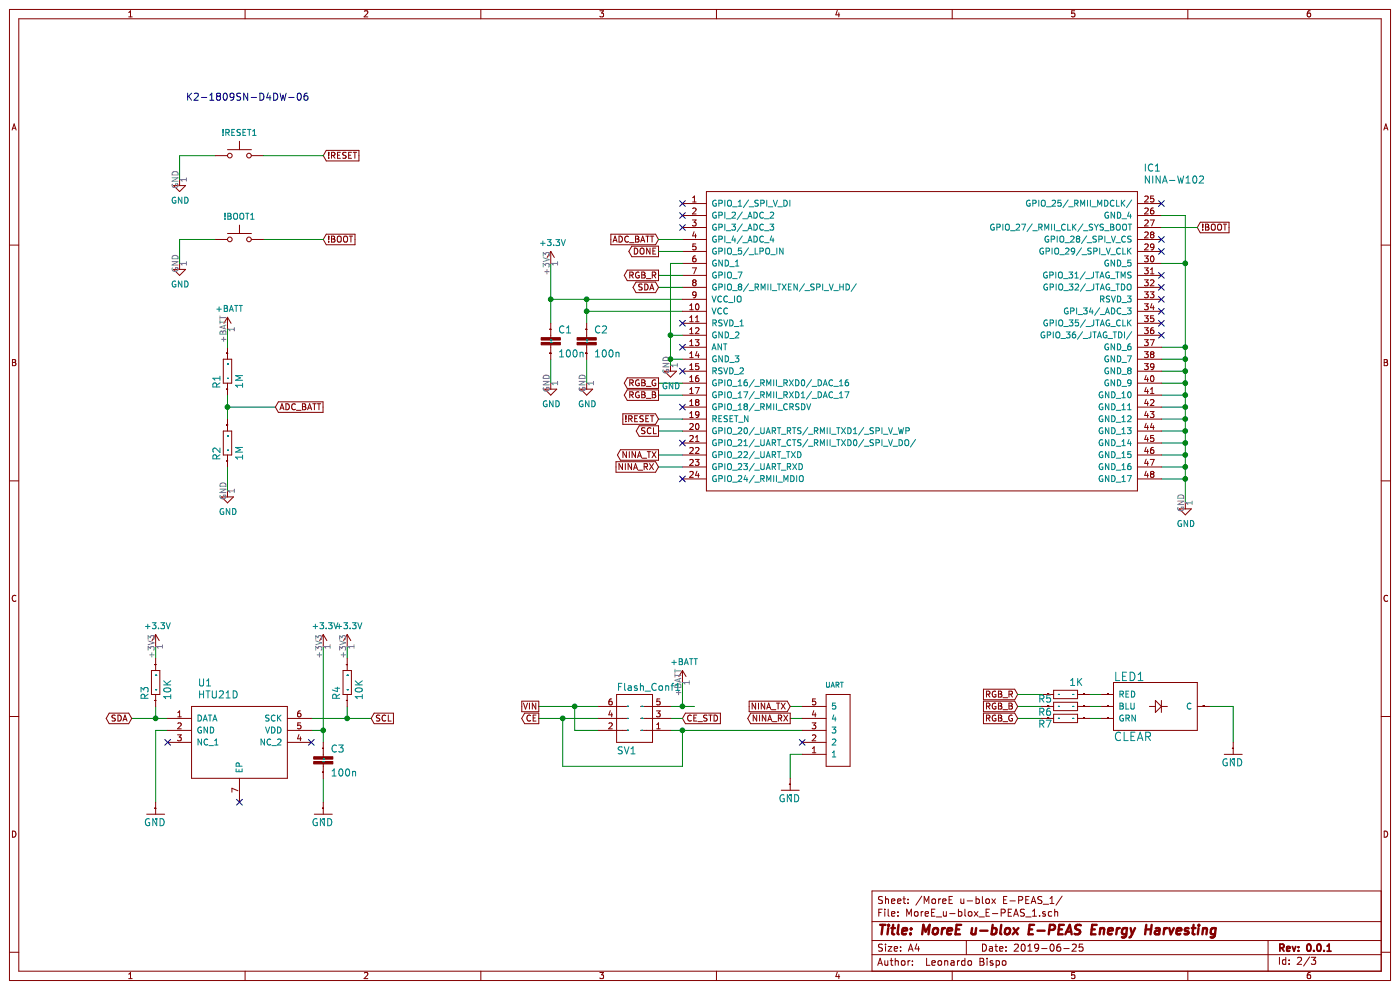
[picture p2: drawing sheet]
EESchema Schematic File Version 4
LIBS:MoreE u-blox E-PEAS-cache
EELAYER 29 0
EELAYER END
$Descr A4 11693 8268
encoding utf-8
Sheet 2 3
Title "MoreE u-blox E-PEAS Energy Harvesting"
Date "2019-06-25"
Rev "0.0.1"
Comp ""
Comment1 "Leonardo Bispo"
Comment2 ""
Comment3 ""
Comment4 ""
$EndDescr
Wire Wire Line
	6700 6300 6600 6300
Wire Wire Line
	6600 6300 6600 6500
Wire Wire Line
	1800 1300 1500 1300
Wire Wire Line
	9700 2900 9900 2900
Wire Wire Line
	9900 2900 9900 3000
Wire Wire Line
	9900 3000 9900 3100
Wire Wire Line
	9900 3100 9900 3200
Wire Wire Line
	9900 3200 9900 3300
Wire Wire Line
	9900 3300 9900 3400
Wire Wire Line
	9900 3400 9900 3500
Wire Wire Line
	9900 3500 9900 3600
Wire Wire Line
	9900 3600 9900 3700
Wire Wire Line
	9900 3700 9900 3800
Wire Wire Line
	9900 3800 9900 3900
Wire Wire Line
	9900 3900 9900 4000
Wire Wire Line
	9900 4000 9900 4200
Wire Wire Line
	9700 3000 9900 3000
Wire Wire Line
	9700 3100 9900 3100
Wire Wire Line
	9700 3200 9900 3200
Wire Wire Line
	9700 3300 9900 3300
Wire Wire Line
	9700 3400 9900 3400
Wire Wire Line
	9700 3500 9900 3500
Wire Wire Line
	9700 3600 9900 3600
Wire Wire Line
	9700 3700 9900 3700
Wire Wire Line
	9700 3800 9900 3800
Wire Wire Line
	9700 3900 9900 3900
Wire Wire Line
	9700 4000 9900 4000
Connection ~ 9900 3000
Connection ~ 9900 3100
Connection ~ 9900 3200
Connection ~ 9900 3300
Connection ~ 9900 3400
Connection ~ 9900 3500
Connection ~ 9900 3600
Connection ~ 9900 3700
Connection ~ 9900 3800
Connection ~ 9900 3900
Connection ~ 9900 4000
Wire Wire Line
	4900 3000 4900 3200
Wire Wire Line
	4600 3000 4600 3200
Wire Wire Line
	1900 3900 1900 4100
Wire Wire Line
	1400 6100 1300 6100
Wire Wire Line
	1300 6100 1300 6700
Wire Wire Line
	2700 6500 2700 6700
Wire Wire Line
	10100 5900 10300 5900
Wire Wire Line
	10300 5900 10300 6200
Wire Wire Line
	5000 6000 4700 6000
Wire Wire Line
	4700 6000 4500 6000
Wire Wire Line
	6700 6100 5700 6100
Wire Wire Line
	5700 6100 5600 6100
Wire Wire Line
	5700 6100 5700 6400
Wire Wire Line
	5700 6400 4700 6400
Wire Wire Line
	4700 6400 4700 6000
Connection ~ 5700 6100
Connection ~ 4700 6000
Wire Wire Line
	5000 5900 4800 5900
Wire Wire Line
	4800 5900 4500 5900
Wire Wire Line
	5000 6100 4800 6100
Wire Wire Line
	4800 6100 4800 5900
Connection ~ 4800 5900
Wire Wire Line
	6700 5900 6600 5900
Wire Wire Line
	6700 6000 6600 6000
Wire Wire Line
	2600 6000 2900 6000
Wire Wire Line
	2900 6000 3100 6000
Wire Wire Line
	2900 5900 2900 6000
Connection ~ 2900 6000
Wire Wire Line
	1400 6000 1300 6000
Wire Wire Line
	1300 6000 1100 6000
Wire Wire Line
	1300 5900 1300 6000
Connection ~ 1300 6000
Wire Wire Line
	1900 3300 1900 3400
Wire Wire Line
	1900 3400 1900 3500
Wire Wire Line
	2300 3400 1900 3400
Connection ~ 1900 3400
Wire Wire Line
	8700 6000 8500 6000
Wire Wire Line
	8700 5900 8500 5900
Wire Wire Line
	5700 2500 4900 2500
Wire Wire Line
	4900 2500 4600 2500
Wire Wire Line
	4600 2500 4600 2200
Wire Wire Line
	5700 2600 4900 2600
Wire Wire Line
	4900 2600 4900 2500
Wire Wire Line
	4900 2700 4900 2600
Wire Wire Line
	4600 2700 4600 2500
Connection ~ 4900 2500
Connection ~ 4900 2600
Connection ~ 4600 2500
Wire Wire Line
	2900 5500 2900 5400
Wire Wire Line
	1300 5500 1300 5400
Wire Wire Line
	2600 6100 2700 6100
Wire Wire Line
	2700 6100 2700 5400
Wire Wire Line
	2700 6200 2700 6100
Connection ~ 2700 6100
Wire Wire Line
	5600 5900 5700 5900
Wire Wire Line
	5700 5900 5700 5700
Wire Wire Line
	9100 5800 9200 5800
Wire Wire Line
	9100 5900 9200 5900
Wire Wire Line
	9100 6000 9200 6000
$Comp
L MoreE_u-blox_E-PEAS-eagle-import:NINA-W102 IC?
U 1 1
P 5700 1700
AR Path="/22F7723E" Ref="IC?"  Part="1" 
AR Path="/5D11F2D7/22F7723E" Ref="IC1"  Part="1" 
F 0 "IC1" H 9550 2000 59  0000 L CNN
F 1 "NINA-W102" H 9550 1900 59  0000 L CNN
F 2 "SamacSys_Parts:NINAW102" H 5700 1700 50  0001 C CNN
F 3 "" H 5700 1700 50  0001 C CNN
	1    5700 1700
	1    0    0    -1  
$EndComp
$Comp
L MoreE_u-blox_E-PEAS-eagle-import:61300511121 SV?
U 1 1
P 7000 6100
AR Path="/1FCB83CC" Ref="SV?"  Part="1" 
AR Path="/5D11F2D7/1FCB83CC" Ref="SV2"  Part="1" 
F 0 "SV2" H 6950 6430 42  0001 L BNN
F 1 "UART" H 6950 5700 42  0000 L BNN
F 2 "SamacSys_Parts:PinHeader_1x05_P2.54mm_Vertical" H 7000 6100 50  0001 C CNN
F 3 "" H 7000 6100 50  0001 C CNN
	1    7000 6100
	-1   0    0    1   
$EndComp
$Comp
L MoreE_u-blox_E-PEAS-eagle-import:GND #GND?
U 1 1
P 6600 6600
AR Path="/4877C9E2" Ref="#GND?"  Part="1" 
AR Path="/5D11F2D7/4877C9E2" Ref="#GND02"  Part="1" 
F 0 "#GND02" H 6600 6600 50  0001 C CNN
F 1 "GND" H 6500 6500 59  0000 L BNN
F 2 "" H 6600 6600 50  0001 C CNN
F 3 "" H 6600 6600 50  0001 C CNN
	1    6600 6600
	1    0    0    -1  
$EndComp
$Comp
L MoreE_u-blox_E-PEAS-eagle-import:HTU21D U?
U 1 1
P 1400 6000
AR Path="/4E0AB7A9" Ref="U?"  Part="1" 
AR Path="/5D11F2D7/4E0AB7A9" Ref="U1"  Part="1" 
F 0 "U1" H 1650 6300 59  0000 L CNN
F 1 "HTU21D" H 1650 6200 59  0000 L CNN
F 2 "Package_DFN_QFN:DFN-6-1EP_3x3mm_P1mm_EP1.5x2.4mm" H 1400 6000 50  0001 C CNN
F 3 "" H 1400 6000 50  0001 C CNN
	1    1400 6000
	1    0    0    -1  
$EndComp
$Comp
L MoreE_u-blox_E-PEAS-eagle-import:C-EUC0805 C?
U 1 1
P 4900 2800
AR Path="/A747C402" Ref="C?"  Part="1" 
AR Path="/5D11F2D7/A747C402" Ref="C2"  Part="1" 
F 0 "C2" H 4960 2815 59  0000 L BNN
F 1 "100n" H 4960 2615 59  0000 L BNN
F 2 "Capacitor_SMD:C_0805_2012Metric" H 4900 2800 50  0001 C CNN
F 3 "" H 4900 2800 50  0001 C CNN
	1    4900 2800
	1    0    0    -1  
$EndComp
$Comp
L MoreE_u-blox_E-PEAS-eagle-import:C-EUC0805 C?
U 1 1
P 4600 2800
AR Path="/C1FD9C95" Ref="C?"  Part="1" 
AR Path="/5D11F2D7/C1FD9C95" Ref="C1"  Part="1" 
F 0 "C1" H 4660 2815 59  0000 L BNN
F 1 "100n" H 4660 2615 59  0000 L BNN
F 2 "Capacitor_SMD:C_0805_2012Metric" H 4600 2800 50  0001 C CNN
F 3 "" H 4600 2800 50  0001 C CNN
	1    4600 2800
	1    0    0    -1  
$EndComp
$Comp
L MoreE_u-blox_E-PEAS-eagle-import:R-EU_R0805 R?
U 1 1
P 1900 3700
AR Path="/E63EF57F" Ref="R?"  Part="1" 
AR Path="/5D11F2D7/E63EF57F" Ref="R2"  Part="1" 
F 0 "R2" H 1750 3759 59  0000 L BNN
F 1 "1M" H 1750 3570 59  0000 L BNN
F 2 "Resistor_SMD:R_0805_2012Metric" H 1900 3700 50  0001 C CNN
F 3 "" H 1900 3700 50  0001 C CNN
	1    1900 3700
	0    -1   -1   0   
$EndComp
$Comp
L MoreE_u-blox_E-PEAS-eagle-import:R-EU_R0805 R?
U 1 1
P 1900 3100
AR Path="/1BA30361" Ref="R?"  Part="1" 
AR Path="/5D11F2D7/1BA30361" Ref="R1"  Part="1" 
F 0 "R1" H 1750 3159 59  0000 L BNN
F 1 "1M" H 1750 2970 59  0000 L BNN
F 2 "Resistor_SMD:R_0805_2012Metric" H 1900 3100 50  0001 C CNN
F 3 "" H 1900 3100 50  0001 C CNN
	1    1900 3100
	0    -1   -1   0   
$EndComp
$Comp
L MoreE_u-blox_E-PEAS-eagle-import:R-EU_R0805 R?
U 1 1
P 2900 5700
AR Path="/40871C63" Ref="R?"  Part="1" 
AR Path="/5D11F2D7/40871C63" Ref="R4"  Part="1" 
F 0 "R4" H 2750 5759 59  0000 L BNN
F 1 "10K" H 2750 5570 59  0000 L BNN
F 2 "Resistor_SMD:R_0805_2012Metric" H 2900 5700 50  0001 C CNN
F 3 "" H 2900 5700 50  0001 C CNN
	1    2900 5700
	0    -1   -1   0   
$EndComp
$Comp
L MoreE_u-blox_E-PEAS-eagle-import:R-EU_R0805 R?
U 1 1
P 1300 5700
AR Path="/30FCCEAE" Ref="R?"  Part="1" 
AR Path="/5D11F2D7/30FCCEAE" Ref="R3"  Part="1" 
F 0 "R3" H 1150 5759 59  0000 L BNN
F 1 "10K" H 1150 5570 59  0000 L BNN
F 2 "Resistor_SMD:R_0805_2012Metric" H 1300 5700 50  0001 C CNN
F 3 "" H 1300 5700 50  0001 C CNN
	1    1300 5700
	0    -1   -1   0   
$EndComp
$Comp
L MoreE_u-blox_E-PEAS-eagle-import:GND #GND?
U 1 1
P 1300 6800
AR Path="/D027D65F" Ref="#GND?"  Part="1" 
AR Path="/5D11F2D7/D027D65F" Ref="#GND03"  Part="1" 
F 0 "#GND03" H 1300 6800 50  0001 C CNN
F 1 "GND" H 1200 6700 59  0000 L BNN
F 2 "" H 1300 6800 50  0001 C CNN
F 3 "" H 1300 6800 50  0001 C CNN
	1    1300 6800
	1    0    0    -1  
$EndComp
$Comp
L MoreE_u-blox_E-PEAS-eagle-import:C-EUC0805 C?
U 1 1
P 2700 6300
AR Path="/93F3FA2A" Ref="C?"  Part="1" 
AR Path="/5D11F2D7/93F3FA2A" Ref="C3"  Part="1" 
F 0 "C3" H 2760 6315 59  0000 L BNN
F 1 "100n" H 2760 6115 59  0000 L BNN
F 2 "Capacitor_SMD:C_0805_2012Metric" H 2700 6300 50  0001 C CNN
F 3 "" H 2700 6300 50  0001 C CNN
	1    2700 6300
	1    0    0    -1  
$EndComp
$Comp
L MoreE_u-blox_E-PEAS-eagle-import:GND #GND?
U 1 1
P 2700 6800
AR Path="/157BD418" Ref="#GND?"  Part="1" 
AR Path="/5D11F2D7/157BD418" Ref="#GND04"  Part="1" 
F 0 "#GND04" H 2700 6800 50  0001 C CNN
F 1 "GND" H 2600 6700 59  0000 L BNN
F 2 "" H 2700 6800 50  0001 C CNN
F 3 "" H 2700 6800 50  0001 C CNN
	1    2700 6800
	1    0    0    -1  
$EndComp
$Comp
L MoreE_u-blox_E-PEAS-eagle-import:LED-RGB-CCCLEAR LED?
U 1 1
P 9600 5900
AR Path="/1AF26757" Ref="LED?"  Part="1" 
AR Path="/5D11F2D7/1AF26757" Ref="LED1"  Part="1" 
F 0 "LED1" H 9300 6112 70  0000 L BNN
F 1 "CLEAR" H 9300 5687 70  0000 L TNN
F 2 "LED_THT:LED_D5.0mm-4_RGB" H 9600 5900 50  0001 C CNN
F 3 "" H 9600 5900 50  0001 C CNN
	1    9600 5900
	1    0    0    -1  
$EndComp
$Comp
L MoreE_u-blox_E-PEAS-eagle-import:GND #GND?
U 1 1
P 10300 6300
AR Path="/D1DF28FE" Ref="#GND?"  Part="1" 
AR Path="/5D11F2D7/D1DF28FE" Ref="#GND01"  Part="1" 
F 0 "#GND01" H 10300 6300 50  0001 C CNN
F 1 "GND" H 10200 6200 59  0000 L BNN
F 2 "" H 10300 6300 50  0001 C CNN
F 3 "" H 10300 6300 50  0001 C CNN
	1    10300 6300
	1    0    0    -1  
$EndComp
$Comp
L MoreE_u-blox_E-PEAS-eagle-import:R-EU_R0805 R?
U 1 1
P 8900 5800
AR Path="/420EC5C7" Ref="R?"  Part="1" 
AR Path="/5D11F2D7/420EC5C7" Ref="R5"  Part="1" 
F 0 "R5" H 9010 5809 59  0000 L BNN
F 1 "1K" H 8750 5670 59  0000 L BNN
F 2 "Resistor_SMD:R_0805_2012Metric" H 8900 5800 50  0001 C CNN
F 3 "" H 8900 5800 50  0001 C CNN
	1    8900 5800
	-1   0    0    1   
$EndComp
$Comp
L MoreE_u-blox_E-PEAS-eagle-import:R-EU_R0805 R?
U 1 1
P 8900 5900
AR Path="/8D50DE8C" Ref="R?"  Part="1" 
AR Path="/5D11F2D7/8D50DE8C" Ref="R6"  Part="1" 
F 0 "R6" H 9010 5919 59  0000 L BNN
F 1 "1K" H 8750 5770 59  0001 L BNN
F 2 "Resistor_SMD:R_0805_2012Metric" H 8900 5900 50  0001 C CNN
F 3 "" H 8900 5900 50  0001 C CNN
	1    8900 5900
	-1   0    0    1   
$EndComp
$Comp
L MoreE_u-blox_E-PEAS-eagle-import:R-EU_R0805 R?
U 1 1
P 8900 6000
AR Path="/221781BE" Ref="R?"  Part="1" 
AR Path="/5D11F2D7/221781BE" Ref="R7"  Part="1" 
F 0 "R7" H 9010 6019 59  0000 L BNN
F 1 "1K" H 8750 5870 59  0001 L BNN
F 2 "Resistor_SMD:R_0805_2012Metric" H 8900 6000 50  0001 C CNN
F 3 "" H 8900 6000 50  0001 C CNN
	1    8900 6000
	-1   0    0    1   
$EndComp
NoConn ~ 9700 2300
NoConn ~ 9700 2400
NoConn ~ 9700 2500
NoConn ~ 9700 2600
NoConn ~ 9700 2700
NoConn ~ 9700 2800
Wire Wire Line
	9700 2200 9900 2200
Wire Wire Line
	9900 2200 9900 2900
Connection ~ 9900 2900
Wire Wire Line
	9700 1800 9900 1800
Wire Wire Line
	9900 1800 9900 2200
Connection ~ 9900 2200
Text GLabel 5500 2000 0    50   Input ~ 0
ADC_BATT
Text GLabel 5500 2100 0    50   Output ~ 0
DONE
NoConn ~ 5700 2700
NoConn ~ 5700 2900
NoConn ~ 5700 3400
Wire Wire Line
	5700 3200 5500 3200
Wire Wire Line
	5700 3300 5500 3300
Wire Wire Line
	5700 3500 5500 3500
Text GLabel 5500 3200 0    50   Output ~ 0
RGB_G
Text GLabel 5500 3300 0    50   Output ~ 0
RGB_B
Text GLabel 5500 3500 0    50   Input ~ 0
!RESET
NoConn ~ 5700 3700
NoConn ~ 5700 4000
Wire Wire Line
	5700 3600 5500 3600
Wire Wire Line
	5700 3800 5500 3800
Wire Wire Line
	5700 3900 5500 3900
$Comp
L power:+3.3V #PWR03
U 1 1
P 4600 2200
F 0 "#PWR03" H 4600 2050 50  0001 C CNN
F 1 "+3.3V" H 4615 2373 50  0000 C CNN
F 2 "" H 4600 2200 50  0001 C CNN
F 3 "" H 4600 2200 50  0001 C CNN
	1    4600 2200
	1    0    0    -1  
$EndComp
$Comp
L power:GND #PWR05
U 1 1
P 4600 3200
F 0 "#PWR05" H 4600 2950 50  0001 C CNN
F 1 "GND" H 4605 3027 50  0000 C CNN
F 2 "" H 4600 3200 50  0001 C CNN
F 3 "" H 4600 3200 50  0001 C CNN
	1    4600 3200
	1    0    0    -1  
$EndComp
$Comp
L power:GND #PWR06
U 1 1
P 4900 3200
F 0 "#PWR06" H 4900 2950 50  0001 C CNN
F 1 "GND" H 4905 3027 50  0000 C CNN
F 2 "" H 4900 3200 50  0001 C CNN
F 3 "" H 4900 3200 50  0001 C CNN
	1    4900 3200
	1    0    0    -1  
$EndComp
Text GLabel 5500 3800 0    50   Output ~ 0
NINA_TX
Text GLabel 5500 3900 0    50   Input ~ 0
NINA_RX
Text GLabel 5500 3600 0    50   Output ~ 0
SCL
NoConn ~ 5700 3100
Text GLabel 10000 1900 2    50   Input ~ 0
!BOOT
Wire Wire Line
	9700 1900 10000 1900
$Comp
L power:GND #PWR08
U 1 1
P 9900 4200
F 0 "#PWR08" H 9900 3950 50  0001 C CNN
F 1 "GND" H 9905 4027 50  0000 C CNN
F 2 "" H 9900 4200 50  0001 C CNN
F 3 "" H 9900 4200 50  0001 C CNN
	1    9900 4200
	1    0    0    -1  
$EndComp
$Comp
L power:GND #PWR02
U 1 1
P 1500 2200
F 0 "#PWR02" H 1500 1950 50  0001 C CNN
F 1 "GND" H 1505 2027 50  0000 C CNN
F 2 "" H 1500 2200 50  0001 C CNN
F 3 "" H 1500 2200 50  0001 C CNN
	1    1500 2200
	1    0    0    -1  
$EndComp
$Comp
L power:GND #PWR01
U 1 1
P 1500 1500
F 0 "#PWR01" H 1500 1250 50  0001 C CNN
F 1 "GND" H 1505 1327 50  0000 C CNN
F 2 "" H 1500 1500 50  0001 C CNN
F 3 "" H 1500 1500 50  0001 C CNN
	1    1500 1500
	1    0    0    -1  
$EndComp
Text GLabel 2700 1300 2    50   Input ~ 0
!RESET
Text GLabel 2700 2000 2    50   Input ~ 0
!BOOT
Text GLabel 2300 3400 2    50   Input ~ 0
ADC_BATT
$Comp
L power:GND #PWR07
U 1 1
P 1900 4100
F 0 "#PWR07" H 1900 3850 50  0001 C CNN
F 1 "GND" H 1905 3927 50  0000 C CNN
F 2 "" H 1900 4100 50  0001 C CNN
F 3 "" H 1900 4100 50  0001 C CNN
	1    1900 4100
	1    0    0    -1  
$EndComp
$Comp
L power:+BATT #PWR04
U 1 1
P 1900 2750
F 0 "#PWR04" H 1900 2600 50  0001 C CNN
F 1 "+BATT" H 1915 2923 50  0000 C CNN
F 2 "" H 1900 2750 50  0001 C CNN
F 3 "" H 1900 2750 50  0001 C CNN
	1    1900 2750
	1    0    0    -1  
$EndComp
$Comp
L power:+BATT #PWR012
U 1 1
P 5700 5700
F 0 "#PWR012" H 5700 5550 50  0001 C CNN
F 1 "+BATT" H 5715 5873 50  0000 C CNN
F 2 "" H 5700 5700 50  0001 C CNN
F 3 "" H 5700 5700 50  0001 C CNN
	1    5700 5700
	1    0    0    -1  
$EndComp
Text GLabel 6600 6000 0    50   Output ~ 0
NINA_RX
Text GLabel 6600 5900 0    50   Input ~ 0
NINA_TX
Text GLabel 5700 6000 2    50   Input ~ 0
CE_STD
Text GLabel 4500 5900 0    50   UnSpc ~ 0
VIN
Text GLabel 4500 6000 0    50   Output ~ 0
CE
Wire Wire Line
	5600 6000 5700 6000
NoConn ~ 6700 6200
Text GLabel 3100 6000 2    50   Input ~ 0
SCL
$Comp
L power:+3.3V #PWR09
U 1 1
P 1300 5400
F 0 "#PWR09" H 1300 5250 50  0001 C CNN
F 1 "+3.3V" H 1315 5573 50  0000 C CNN
F 2 "" H 1300 5400 50  0001 C CNN
F 3 "" H 1300 5400 50  0001 C CNN
	1    1300 5400
	1    0    0    -1  
$EndComp
$Comp
L power:+3.3V #PWR010
U 1 1
P 2700 5400
F 0 "#PWR010" H 2700 5250 50  0001 C CNN
F 1 "+3.3V" H 2715 5573 50  0000 C CNN
F 2 "" H 2700 5400 50  0001 C CNN
F 3 "" H 2700 5400 50  0001 C CNN
	1    2700 5400
	1    0    0    -1  
$EndComp
$Comp
L power:+3.3V #PWR011
U 1 1
P 2900 5400
F 0 "#PWR011" H 2900 5250 50  0001 C CNN
F 1 "+3.3V" H 2915 5573 50  0000 C CNN
F 2 "" H 2900 5400 50  0001 C CNN
F 3 "" H 2900 5400 50  0001 C CNN
	1    2900 5400
	1    0    0    -1  
$EndComp
NoConn ~ 2600 6200
NoConn ~ 2000 6700
NoConn ~ 1400 6200
Text GLabel 1100 6000 0    50   BiDi ~ 0
SDA
Wire Wire Line
	5700 2400 5500 2400
Text GLabel 5500 2400 0    50   BiDi ~ 0
SDA
Wire Wire Line
	5500 2000 5700 2000
Text GLabel 8500 5800 0    50   Input ~ 0
RGB_R
Text GLabel 8500 5900 0    50   Input ~ 0
RGB_B
Text GLabel 8500 6000 0    50   Input ~ 0
RGB_G
Wire Wire Line
	8500 5800 8700 5800
Wire Wire Line
	5700 2300 5500 2300
Text GLabel 5500 2300 0    50   Output ~ 0
RGB_R
Wire Wire Line
	1900 2750 1900 2900
Wire Wire Line
	1800 2000 1500 2000
$Comp
L SamacSys_Parts:SW_Push_KMR2 !RESET1
U 1 1
P 2000 1300
F 0 "!RESET1" H 2000 1493 50  0000 C CNN
F 1 "SW_Push_KMR2" H 2000 1494 50  0001 C CNN
F 2 "SamacSys_Parts:SW_Push_1P1T_NO_CK_KMR2" H 2000 1500 50  0001 C CNN
F 3 "~" H 2000 1500 50  0001 C CNN
	1    2000 1300
	1    0    0    -1  
$EndComp
Wire Wire Line
	2200 1300 2700 1300
Wire Wire Line
	1500 2000 1500 2200
Wire Wire Line
	1500 1300 1500 1500
Wire Wire Line
	2200 2000 2700 2000
$Comp
L SamacSys_Parts:SW_Push_KMR2 !BOOT1
U 1 1
P 2000 2000
F 0 "!BOOT1" H 2000 2193 50  0000 C CNN
F 1 "SW_Push_KMR2" H 2000 2194 50  0001 C CNN
F 2 "SamacSys_Parts:SW_Push_1P1T_NO_CK_KMR2" H 2000 2200 50  0001 C CNN
F 3 "~" H 2000 2200 50  0001 C CNN
	1    2000 2000
	1    0    0    -1  
$EndComp
Connection ~ 5700 5900
Wire Wire Line
	5800 5900 5700 5900
Text Notes 1550 850  0    59   ~ 0
K2-1809SN-D4DW-06
$Comp
L MoreE_u-blox_E-PEAS-eagle-import:MA03-2 SV?
U 1 1
P 5300 6000
AR Path="/3E7D897A" Ref="SV?"  Part="1" 
AR Path="/5D11F2D7/3E7D897A" Ref="Flash_Conf1"  Part="1" 
F 0 "Flash_Conf1" H 5150 6230 59  0000 L BNN
F 1 "SV1" H 5150 5700 59  0000 L BNN
F 2 "SamacSys_Parts:PinHeader_2x03_P2.54mm_Vertical" H 5300 6000 50  0001 C CNN
F 3 "" H 5300 6000 50  0001 C CNN
	1    5300 6000
	1    0    0    -1  
$EndComp
NoConn ~ 5700 1800
NoConn ~ 5700 1900
$Comp
L power:GND #PWR0114
U 1 1
P 5600 3050
F 0 "#PWR0114" H 5600 2800 50  0001 C CNN
F 1 "GND" H 5605 2877 50  0000 C CNN
F 2 "" H 5600 3050 50  0001 C CNN
F 3 "" H 5600 3050 50  0001 C CNN
	1    5600 3050
	1    0    0    -1  
$EndComp
Wire Wire Line
	5700 3000 5600 3000
Wire Wire Line
	5600 3000 5600 3050
Wire Wire Line
	5700 2800 5600 2800
Wire Wire Line
	5600 2800 5600 3000
Connection ~ 5600 3000
Wire Wire Line
	5700 2200 5600 2200
Wire Wire Line
	5600 2200 5600 2800
Connection ~ 5600 2800
Wire Wire Line
	5500 2100 5700 2100
NoConn ~ 9700 1700
NoConn ~ 9700 2000
NoConn ~ 9700 2100
NoConn ~ 5700 1700
$EndSCHEMATC
